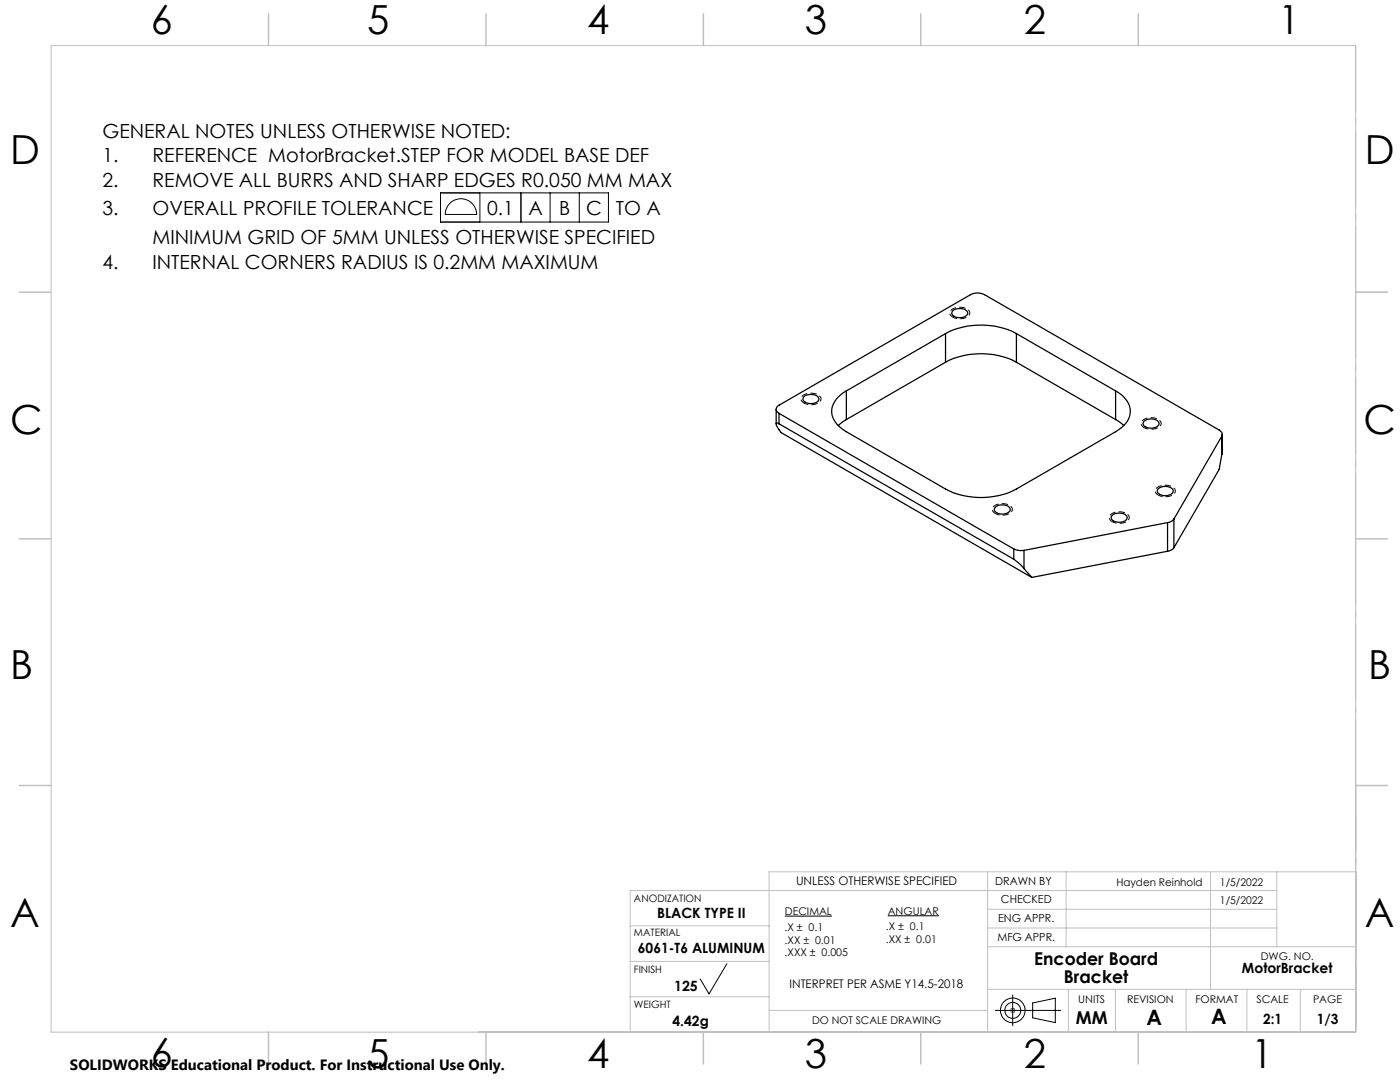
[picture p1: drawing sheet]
<svg xmlns="http://www.w3.org/2000/svg" width="279mm" height="216mm" viewBox="0 0 279 216" stroke-linecap="round" stroke-linejoin="round" font-family="sans-serif">
<g fill="none" stroke="#000" stroke-width=".2">
<path d="M87.9 38.5h33.5v5.8h-33.5zM95.8 38.5v5.8M104 38.5v5.8M109.8 38.5v5.8M115.6 38.5v5.8M89.6 40.7a3.2 3.2 0 0 1 3.5-.8 3.2 3.2 0 0 1 2 2.9h-6.3a3.3 3.3 0 0 1 .8-2.1zM145.1 192.3l-3.6 6-1.8-3M156.6 182.8h9.4M177.2 182.7h10.2M202.1 198.5v6.2M198.6 201.6h13.1M201.8 201.3l.7 .7"/>
<path d="M202.5 201.3l-.7 .7M206.1 200.1l4.5-.9v4.8l-4.5-.9z"/>
<circle cx="202.1" cy="201.6" r="2.46"/>
<circle cx="202.1" cy="201.6" r="1.58"/>
</g>
<g fill="none" stroke="#c0c0c0" stroke-width=".2">
<path d="M10.2 9.1h260.3v196.9h-260.3zM270.5 58.3h6.4M270.5 156.7h6.4M197.1 174v32M212.8 174v14.9M241.6 174v23.4M254.8 177.7h-129v28.3M254.8 174v14.9M270.5 174h-117v32M125.8 184.7h27.7M125.8 191.8h27.7M125.8 198.9h27.7"/>
<path d="M197.1 188.9h73.4M197.1 197.4h73.4M197.1 181.4h57.7M197.1 185.2h57.7M213.2 197.4v8.6M222.6 197.4v8.6M236.7 197.4v8.6M248.8 197.4v8.6M259.5 197.4v8.6M153.5 201.6h43.6M201.6 201.6h1M201.8 201.3l.7 .7"/>
<path d="M202.1 201.1v1M202.5 201.3l-.7 .7"/>
</g>
<path d="M190.1 63.3a.94 .94 0 0 1-.5-1.1 .94 .94 0 0 1 .9-.7 2.35 2.35 0 0 1 3 .9 1.84 1.84 0 0 1-2.3 1.2l-1.1-.3M160.4 80.4a.94 .94 0 0 1-.5-1.1 .94 .94 0 0 1 .9-.7 2.35 2.35 0 0 1 3 .9 1.84 1.84 0 0 1-2.3 1.2l-1.1-.3M228.3 85.3a.94 .94 0 0 1-.5-1.1 .94 .94 0 0 1 .9-.7 2.35 2.35 0 0 1 3 .9 1.84 1.84 0 0 1-2.3 1.2l-1.1-.3M231.1 98.8a.94 .94 0 0 1-.5-1.1 .94 .94 0 0 1 .9-.7 2.35 2.35 0 0 1 3.1 .9 1.84 1.84 0 0 1-2.4 1.2l-1.1-.3M198.6 102.5a.94 .94 0 0 1-.5-1.1 .94 .94 0 0 1 .9-.8 2.35 2.35 0 0 1 3 1 1.84 1.84 0 0 1-2.3 1.2l-1.1-.3M222 104.1a.94 .94 0 0 1-.6-1.1 .94 .94 0 0 1 1-.7 2.35 2.35 0 0 1 3 .9 1.84 1.84 0 0 1-2.4 1.2l-1-.3" fill="none" stroke="#000" stroke-width=".2" stroke-dasharray="1.3 .6" stroke-dashoffset=".4" stroke-linecap="butt"/>
<path d="M270.6 9.1v49.2M270.6 58.3v49.2M270.6 107.5v49.2M270.6 156.7v49.2" fill="none" stroke="#c0c0c0" stroke-width=".2" stroke-dasharray="15.2 1.3 1.3 1.3" stroke-dashoffset="2.1"/>
<path d="M270.6 173.9v32" fill="none" stroke="#c0c0c0" stroke-width=".2" stroke-dasharray="15.2 1.3 1.3 1.3" stroke-dashoffset="1.2"/>
<g fill="none" stroke="#c0c0c0" stroke-width=".3">
<path d="M53.6 2.8v6.3M97 2.8v6.3M140.4 2.8v6.3M183.8 2.8v6.3M227.2 2.8v6.3M3.8 58.3h6.4M270.5 58.3h6.4M3.8 107.5h6.4M270.5 107.5h6.4M3.8 156.7h6.4M270.5 156.7h6.4M53.6 206v6.3"/>
<path d="M97 206v6.3M140.4 206v6.3M183.8 206v6.3M227.2 206v6.3"/>
</g>
<g fill="none" stroke="#000" stroke-width=".25">
<path d="M160.4 79.2a2.2 2.2 0 0 1 3 .2 .97 .97 0 0 1-1.2 1.1h-.3a1.43 1.43 0 0 1-1.7-.9zM168.9 78a4.7 4.7 0 0 0-2.8 5 5.7 5.7 0 0 0 2.8 3.1l19.8 11.5a15.6 15.6 0 0 0 14.1 0l19.8-11.5a4.6 4.6 0 0 0 2.9-4.9 5.7 5.7 0 0 0-2.9-3.2M168.9 78v5.7M188.7 66.6a15.6 15.6 0 0 1 14.1 0M188.7 72.3a15.6 15.6 0 0 1 14.1 0M188.7 66.6l-19.8 11.4M188.7 66.6v5.7M188.7 72.3l-19.8 11.4M190.1 62a2.2 2.2 0 0 1 3 .2 .97 .97 0 0 1-1.2 1.2h-.8a.91 .91 0 0 1-.9-.4 .91 .91 0 0 1-.1-1zM202.8 66.6l19.8 11.4M202.8 66.6v5.7M202.8 72.3l19.8 11.4"/>
<path d="M222.6 78v5.7M154.9 81.7v2.9M155.5 82.5a.87 .87 0 0 1-.6-.8 .87 .87 0 0 1 .6-.8l38.2-22.1a3 3 0 0 1 2.8 0l46.8 27a.9 .9 0 0 1 .5 1.2M155.5 84.6l-.6-.2v.4l1 1.5 50 28.9M155.5 82.5l46.8 27M155.5 82.5v2.1M155.5 84.6l46.8 27M168.9 83.7l-1.6 1.2M222.6 83.7l1.7 1.2M228.3 84.1a2.25 2.25 0 0 1 3 .2 1.02 1.02 0 0 1-1.2 1.1l-1.2-.1a.75 .75 0 0 1-.7-.4 .75 .75 0 0 1 .1-.8zM231.2 97.5a2.16 2.16 0 0 1 2.9 .3 1.01 1.01 0 0 1-1.1 1.1h-.9a.92 .92 0 0 1-.9-.4 .92 .92 0 0 1 0-1zM243.8 87l-9.5 16.6"/>
<path d="M243.8 87v3.7M243.8 90.7l-.5 3-9 15.6M243.9 86.7l-.1 4M198.6 101.2a2.2 2.2 0 0 1 3 .2 1.01 1.01 0 0 1-1.2 1.2l-1.2-.2a.73 .73 0 0 1-.7-.4 .73 .73 0 0 1 .1-.8zM202.3 109.5a3.6 3.6 0 0 0 2.1 .3M202.3 111.6l2.1 1.9M202.3 109.5v2.1M204.4 109.8v3.7M204.4 113.5l1.5 1.7M222 102.8a2.2 2.2 0 0 1 2.9 .2 .97 .97 0 0 1-1.1 1.2h-.8a.91 .91 0 0 1-1-.4 .91 .91 0 0 1 0-1zM233 104.3l-28.6 5.5M233 104.3v5.7"/>
<path d="M233 110l-27.1 5.2M234.3 103.6l-.3 .3-1 .4M234.3 109.3l-.3 .3-1 .4M234.3 103.6v5.7"/>
</g>
<g font-size="8">
<text x="30.1" y="6.8">6</text>
<text x="73.3" y="6.9">5</text>
<text x="117.2" y="6.9">4</text>
<text x="160.6" y="6.9">3</text>
<text x="204.3" y="6.9">2</text>
<text x="255.1" y="6.9">1</text>
<text x="2.1" y="32.7">D</text>
<text x="272.4" y="32.7">D</text>
<text x="2.1" y="86.5">C</text>
<text x="272.1" y="86.5">C</text>
<text x="2.1" y="135.6">B</text>
<text x="273.1" y="135.6">B</text>
<text x="2.1" y="185.1">A</text>
<text x="272.4" y="185">A</text>
<text x="30.1" y="212.9">6</text>
<text x="73.3" y="213">5</text>
<text x="117.2" y="213">4</text>
<text x="160.6" y="213">3</text>
<text x="204.3" y="213">2</text>
<text x="249.7" y="213">1</text>
</g>
<g font-size="4.2">
<text x="228.8" y="204.5">A</text>
<text x="241.7" y="204.4">A</text>
</g>
<g font-size="3.9">
<text x="20.4" y="27.5">GENERAL NOTES UNLESS OTHERWISE NOTED:</text>
<text x="20.4" y="32.3">1.</text>
<text x="30.4" y="32.3">REFERENCE MotorBracket.STEP FOR MODEL BASE DEF</text>
<text x="20.4" y="37.2">2.</text>
<text x="30.4" y="37.2">REMOVE ALL BURRS AND SHARP EDGES R0.050 MM MAX</text>
<text x="20.4" y="42.8">3.</text>
<text x="30.4" y="42.8">OVERALL PROFILE TOLERANCE</text>
<text x="97.2" y="42.8">0.1</text>
<text x="105.5" y="42.8">A</text>
<text x="111.6" y="42.8">B</text>
<text x="117" y="42.8">C</text>
<text x="122.9" y="42.8">TO A</text>
<text x="20.4" y="53.6">4.</text>
<text x="30.4" y="48.7">MINIMUM GRID OF 5MM UNLESS OTHERWISE SPECIFIED</text>
<text x="30.4" y="53.6">INTERNAL CORNERS RADIUS IS 0.2MM MAXIMUM</text>
</g>
<g font-size="3.5">
<text x="206.4" y="192.6">Encoder Board</text>
<text x="212.3" y="196.1">Bracket</text>
<text x="214.7" y="204.4">MM</text>
</g>
<text font-size="3" x="14" y="213.5">SOLIDWORKS Educational Product. For Instructional Use Only.</text>
<g font-size="2.8">
<text x="131.1" y="183.1">BLACK TYPE II</text>
<text x="127.3" y="190.1">6061-T6 ALUMINUM</text>
<text x="134.5" y="197.7">125</text>
<text x="247.8" y="194.2">MotorBracket</text>
<text x="134.2" y="204.7">4.42g</text>
<text x="252.1" y="204.4">2:1</text>
<text x="262.8" y="204.4">1/3</text>
</g>
<g font-size="2.4">
<text x="158.9" y="176.6">UNLESS OTHERWISE SPECIFIED</text>
<text x="157.6" y="197.1">INTERPRET PER ASME Y14.5-2018</text>
</g>
<g font-size="2.2">
<text x="198.6" y="176.6">DRAWN BY</text>
<text x="199.2" y="184">ENG APPR.</text>
<text x="199.8" y="180.2">CHECKED</text>
<text x="199.1" y="187.8">MFG APPR.</text>
</g>
<g font-size="2.1">
<text x="222.8" y="176.8">Hayden Reinhold</text>
<text x="243.5" y="176.8">1/5/2022</text>
<text x="156.6" y="185.7">.X ± 0.1</text>
<text x="156.6" y="182.6">DECIMAL</text>
<text x="176.8" y="185.6">.X ± 0.1</text>
<text x="177.2" y="182.5">ANGULAR</text>
<text x="243.5" y="180.5">1/5/2022</text>
<text x="156.6" y="190.9">.XXX ± 0.005</text>
<text x="156.6" y="188.3">.XX ± 0.01</text>
<text x="176.8" y="188.2">.XX ± 0.01</text>
<text x="251.6" y="191.5">DWG. NO.</text>
<text x="215.2" y="200.1">UNITS</text>
<text x="224.9" y="200.1">REVISION</text>
<text x="238.6" y="200.1">FORMAT</text>
<text x="250.8" y="200.1">SCALE</text>
<text x="262" y="200.1">PAGE</text>
<text x="162.1" y="204.4">DO NOT SCALE DRAWING</text>
</g>
<g font-size="2">
<text x="126.5" y="180">ANODIZATION</text>
<text x="126.5" y="186.7">MATERIAL</text>
<text x="126.5" y="194.2">FINISH</text>
<text x="126.5" y="201.1">WEIGHT</text>
</g>
</svg>
